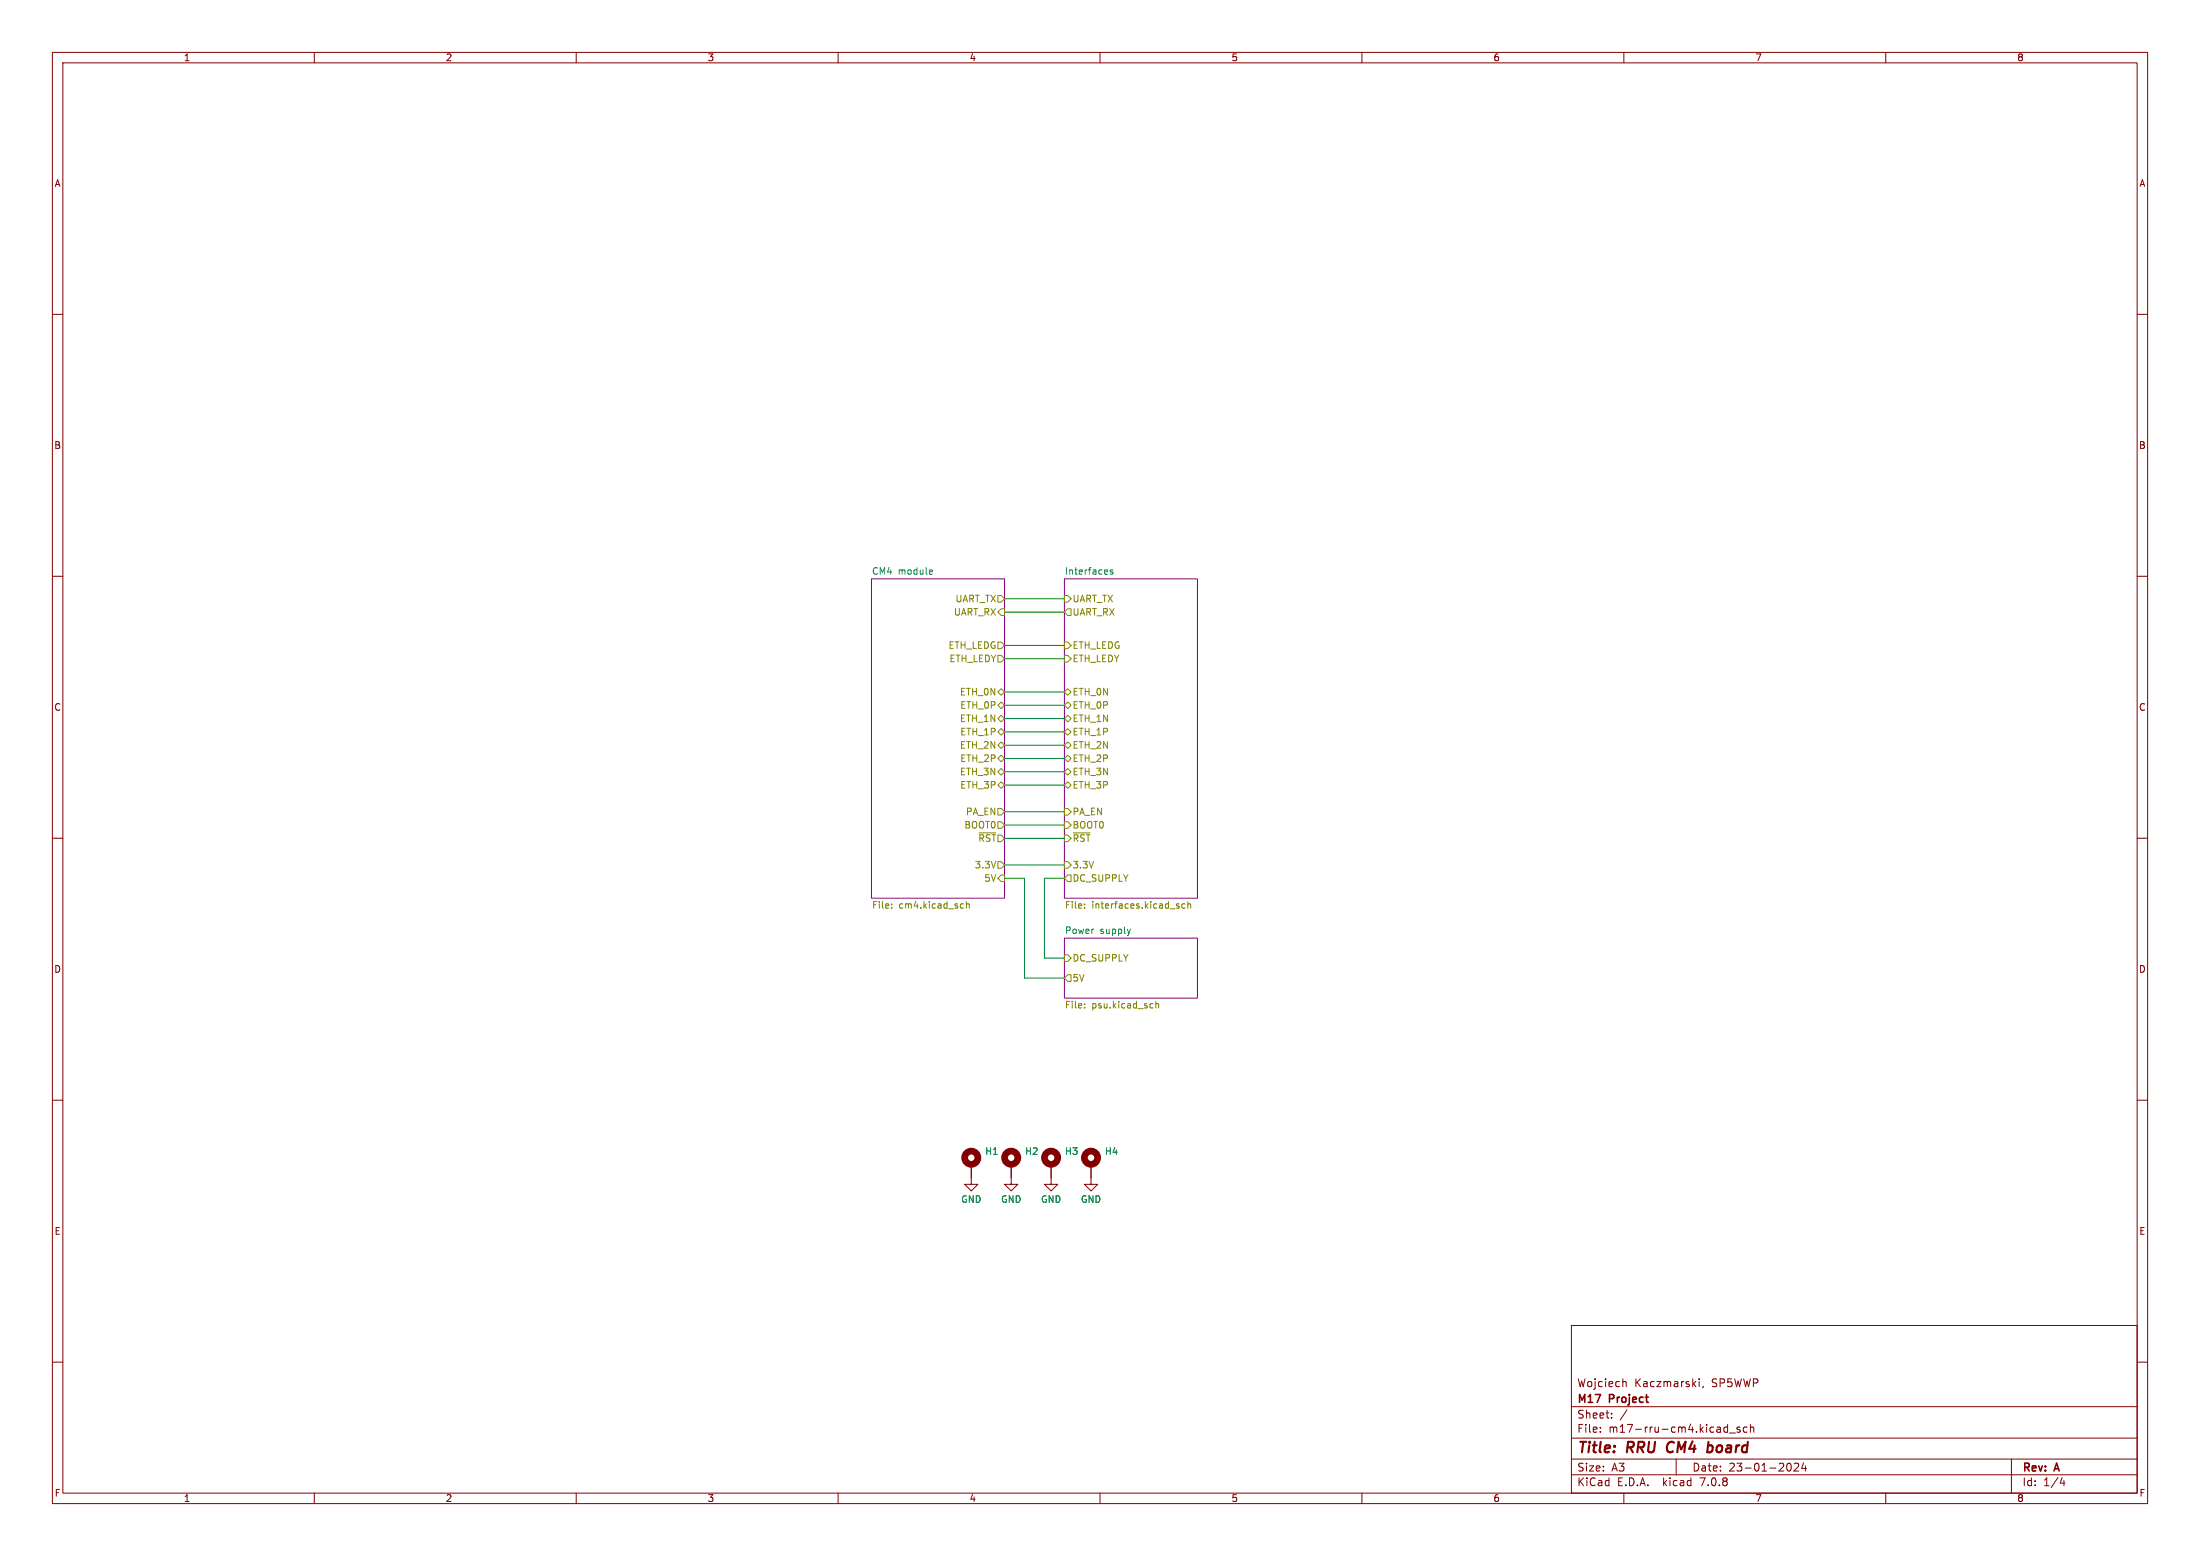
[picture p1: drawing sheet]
<svg xmlns="http://www.w3.org/2000/svg" width="420mm" height="297mm" viewBox="0 0 420 297" stroke-linecap="round" stroke-linejoin="round" font-family="sans-serif">
<g fill="none" stroke="#840000" stroke-width=".19">
<path d="M10 10h400v277h-400zM12 12h396v273h-396zM60 10v2M110 10v2M160 10v2M210 10v2M260 10v2M310 10v2M360 10v2M10 60h2M408 60h2M10 110h2"/>
<path d="M408 110h2M10 160h2M408 160h2M10 210h2M408 210h2M185.4 222.2v3.9h1.3l-1.3 1.2-1.3-1.2h1.3M193 222.2v3.9h1.3l-1.3 1.2-1.2-1.2h1.2M200.7 222.2v3.9h1.2l-1.2 1.2-1.3-1.2h1.3M208.3 222.2v3.9h1.2l-1.2 1.2-1.3-1.2h1.3M10 260h2M300 253h108v32h-108zM408 260h2"/>
<path d="M300 278.5h108M300 274.5h108M300 268.5h108M305.5 273.2v.2M305.5 272.5v.1M307.7 270.5v.2M307.7 269.8v.1M310 263.7h.2l.2 .2v.8M310.6 269.1l-1.3 1.9M320 278.5v3M324.4 263.2v.1M324.4 263.7v1"/>
<path d="M325.2 264.6l-.2 .3M329.4 272.4l.4 .1M329.8 271.9v1.5M329.8 273.3l-.4 .1M330.2 273.5h1.1M332.2 272.5l-.4-.1-.2 .2 .1 .2 .5 .2v.3h-.6M333.5 272.5l-.4-.1-.3 .3 .1 .6h.6M334.2 272.5l.2-.1 .3 .1 .1 .9M334.2 271.9v1.5M341.3 279.4l.1-.1a.8 .8 0 0 1 .6 .7 .8 .8 0 0 1-.6 .8l-.1-.1M342.5 279.4l.6-.1 .2 .1 .1 .3-1 1.1h1M344.3 279.2l-.4 1.1h1"/>
<path d="M344.7 279.8v1M384 278.5v6.5M60 285v2M110 285v2M160 285v2M210 285v2M260 285v2M300 281.5h108M310 285v2M360 285v2M393.7 282l-.4 1.1h.9M394 282.6v1"/>
</g>
<path d="M318.5 275.5a1.26 1.26 0 0 0 0 1.6M326.1 276h.7M326.2 275.2l-.3 2M326.8 277a.67 .67 0 0 1-.9 .1" fill="none" stroke="#840000" stroke-width=".4"/>
<g fill="#fff" stroke="#fff" stroke-width=".19">
<path d="M203.2 179.1h25.4v11.4h-25.4z"/>
<path d="M203.2 110.5h25.4v61h-25.4z"/>
<path d="M166.4 110.5h25.4v61h-25.4z"/>
</g>
<path d="M166.4 110.5h25.4v61h-25.4zM203.2 110.5h25.4v61h-25.4zM203.2 179.1h25.4v11.4h-25.4z" fill="none" stroke="#840084" stroke-width=".19"/>
<g fill="none" stroke="#848400" stroke-width=".19">
<path d="M190.5 113.7h.6l.7 .6-.7 .6h-.6zM191.1 116.2h.7v1.3h-.7l-.6-.7zM203.2 113.7h.6l.7 .6-.7 .6h-.6zM203.8 116.2h.7v1.3h-.7l-.6-.7zM190.5 132.1l.6-.7 .7 .7-.7 .6zM190.5 134.6l.6-.6 .7 .6-.7 .7zM190.5 137.2l.6-.7 .7 .7-.7 .6zM190.5 139.7l.6-.6 .7 .6-.7 .6zM190.5 122.6h.6l.7 .6-.7 .6h-.6zM190.5 125.1h.6l.7 .6-.7 .7h-.6zM203.2 139.7l.6-.6 .7 .6-.7 .6zM203.2 132.1l.6-.7 .7 .7-.7 .6z"/>
<path d="M203.2 134.6l.6-.6 .7 .6-.7 .7zM203.2 137.2l.6-.7 .7 .7-.7 .6zM203.2 122.6h.6l.7 .6-.7 .6h-.6zM203.2 125.1h.6l.7 .6-.7 .7h-.6zM186.9 159h3.2M190.5 156.8h.6l.7 .7-.7 .6h-.6zM190.5 154.3h.6l.7 .6-.7 .7h-.6zM190.5 142.2l.6-.6 .7 .6-.7 .7zM190.5 149.9l.6-.7 .7 .7-.7 .6zM191.1 146.7l.7 .6-.7 .7-.6-.7zM191.1 144.1l.7 .7-.7 .6-.6-.6zM203.2 154.3h.6l.7 .6-.7 .7h-.6z"/>
<path d="M203.2 159.4h.6l.7 .6-.7 .7h-.6zM203.2 156.8h.6l.7 .7-.7 .6h-.6zM203.2 142.2l.6-.6 .7 .6-.7 .7zM203.2 149.9l.6-.7 .7 .7-.7 .6zM203.8 144.1l.7 .7-.7 .6-.6-.6zM203.8 146.7l.7 .6-.7 .7-.6-.7zM204.9 159h3.2M170.2 173.2v.2M170.2 172.6v.1M183.6 172.5l.3 .1M183.9 173.3l-.3 .1M184.5 172.6l.2-.1 .3 .1v.8"/>
<path d="M184.5 172.1v1.3M190.5 164.5h.6l.7 .6-.7 .6h-.6zM191.1 167h.7v1.3h-.7l-.6-.7zM203.2 164.5h.6l.7 .6-.7 .6h-.6zM203.8 167h.7v1.3h-.7l-.6-.7zM207 172.6v.1M207 173.2v.2M224.8 172.9l.3 .1v.2l-.4 .2M224.8 172.5l.3 .1M226.2 172.6l-.3-.1-.3 .3 .1 .5h.5M226.8 172.6l.1-.1 .3 .1 .1 .8M226.8 172.1v1.3"/>
<path d="M203.2 182.2h.6l.7 .7-.7 .6h-.6zM203.8 186.1h.7v1.2h-.7l-.6-.6zM207 192.3v.1M207 191.6v.1M220.7 191.1v1.3M220.7 191.7l.1-.1h.3l.1 .8"/>
</g>
<path d="M177.6 108.8h.4v.3l-.6 .1M178 109.6h-.4M212.4 108.8h-.3l-.2 .1 .1 .2 .4 .2v.3h-.5M215.8 177.3l-.3 .9" fill="none" stroke="#008484" stroke-width=".19"/>
<g fill="none" stroke="#840000" stroke-width="1.3">
<circle cx="185.4" cy="221" r="1.27"/>
<circle cx="193" cy="221" r="1.27"/>
<circle cx="200.7" cy="221" r="1.27"/>
<circle cx="208.3" cy="221" r="1.27"/>
</g>
<g fill="none" stroke="#008400" stroke-width=".19">
<path d="M191.8 116.8h11.4M191.8 114.3h11.4M191.8 137.2h11.4M191.8 125.7h11.4M191.8 132.1h11.4M191.8 123.2h11.4M191.8 139.7h11.4M191.8 134.6h11.4M191.8 149.9h11.4M191.8 157.5h11.4M191.8 147.3h11.4M191.8 144.8h11.4"/>
<path d="M191.8 154.9h11.4M191.8 142.2h11.4M191.8 167.6h3.8v19.1h7.6M191.8 160h11.4M191.8 165.1h11.4M203.2 167.6h-3.8v15.3h3.8"/>
</g>
<g font-size="2.8" fill="#840000">
<text x="301" y="277.9">Title:</text>
<text x="310.6" y="277.9">RRU</text>
<text x="319.1" y="277.9">CM4</text>
<text x="327.6" y="277.9">board</text>
</g>
<g font-size="2.1" fill="#840000">
<text x="301" y="268.2">M17</text>
<text x="301" y="265">Wojciech</text>
<text x="307.3" y="268.2">Project</text>
<text x="312" y="265">Kaczmarski,</text>
<text x="326.8" y="265">SP5WWP</text>
<text x="301" y="273.7">File:</text>
<text x="301" y="271">Sheet:</text>
<text x="307.1" y="273.7">m17-rru-cm4.kicad_sch</text>
<text x="301" y="281.1">Size:</text>
<text x="307.6" y="281.1">A3</text>
<text x="323" y="281.1">Date:</text>
<text x="330" y="281.1">23-01-2024</text>
<text x="386" y="281.3">Rev:</text>
<text x="392.4" y="281.3">A</text>
<text x="301" y="283.9">KiCad</text>
<text x="308.7" y="283.9">E.D.A.</text>
<text x="317.6" y="283.9">kicad</text>
<text x="324.8" y="283.9">7.0.8</text>
<text x="386" y="283.9">Id:</text>
<text x="390.1" y="283.9">1/4</text>
</g>
<g font-size="1.8" fill="#840000">
<text x="35" y="11.9">1</text>
<text x="85" y="11.9">2</text>
<text x="135" y="11.9">3</text>
<text x="185" y="11.9">4</text>
<text x="235" y="11.9">5</text>
<text x="285" y="11.9">6</text>
<text x="335" y="11.9">7</text>
<text x="385" y="11.9">8</text>
<text x="10.3" y="35.9">A</text>
<text x="408.3" y="35.9">A</text>
<text x="10.3" y="85.9">B</text>
<text x="408.2" y="85.9">B</text>
<text x="10.3" y="135.9">C</text>
<text x="408.2" y="135.9">C</text>
<text x="10.3" y="185.9">D</text>
<text x="408.2" y="185.9">D</text>
<text x="10.3" y="235.9">E</text>
<text x="408.3" y="235.9">E</text>
<text x="10.3" y="285.9">F</text>
<text x="35" y="286.9">1</text>
<text x="85" y="286.9">2</text>
<text x="135" y="286.9">3</text>
<text x="185" y="286.9">4</text>
<text x="235" y="286.9">5</text>
<text x="285" y="286.9">6</text>
<text x="335" y="286.9">7</text>
<text x="385" y="286.9">8</text>
<text x="408.3" y="285.9">F</text>
</g>
<g font-size="1.8" fill="#008484">
<text x="166.4" y="109.8">CM4</text>
<text x="171.5" y="109.8">module</text>
<text x="203.2" y="109.8">Interfaces</text>
<text x="203.2" y="178.4">Power</text>
<text x="210" y="178.4">supply</text>
<text x="188" y="220.6">H1</text>
<text x="195.6" y="220.6">H2</text>
<text x="203.2" y="220.6">H3</text>
<text x="210.8" y="220.6">H4</text>
<text x="183.4" y="229.8">GND</text>
<text x="191" y="229.8">GND</text>
<text x="198.6" y="229.8">GND</text>
<text x="206.2" y="229.8">GND</text>
</g>
<g font-size="1.8" fill="#848400">
<text x="182" y="117.7">UART_RX</text>
<text x="182.3" y="115.2">UART_TX</text>
<text x="204.7" y="115.2">UART_TX</text>
<text x="204.7" y="117.7">UART_RX</text>
<text x="181" y="124.1">ETH_LEDG</text>
<text x="204.7" y="124.1">ETH_LEDG</text>
<text x="181.2" y="126.6">ETH_LEDY</text>
<text x="204.7" y="126.6">ETH_LEDY</text>
<text x="183.2" y="132.9">ETH_0N</text>
<text x="183.2" y="135.5">ETH_0P</text>
<text x="204.7" y="132.9">ETH_0N</text>
<text x="204.7" y="135.5">ETH_0P</text>
<text x="183.2" y="138">ETH_1N</text>
<text x="183.2" y="143.1">ETH_2N</text>
<text x="183.2" y="140.6">ETH_1P</text>
<text x="204.7" y="143.1">ETH_2N</text>
<text x="204.7" y="140.6">ETH_1P</text>
<text x="204.7" y="138">ETH_1N</text>
<text x="183.2" y="148.2">ETH_3N</text>
<text x="183.2" y="145.6">ETH_2P</text>
<text x="204.7" y="145.6">ETH_2P</text>
<text x="204.7" y="148.2">ETH_3N</text>
<text x="183.2" y="150.7">ETH_3P</text>
<text x="184.3" y="155.8">PA_EN</text>
<text x="204.7" y="155.8">PA_EN</text>
<text x="204.7" y="150.7">ETH_3P</text>
<text x="184" y="158.3">BOOT0</text>
<text x="186.7" y="160.9">~{RST}</text>
<text x="204.7" y="160.9">~{RST}</text>
<text x="204.7" y="158.3">BOOT0</text>
<text x="186" y="166">3.3V</text>
<text x="204.7" y="166">3.3V</text>
<text x="166.4" y="173.8">File:</text>
<text x="171.6" y="173.8">cm4.kicad_sch</text>
<text x="187.8" y="168.5">5V</text>
<text x="203.2" y="173.8">File:</text>
<text x="204.7" y="168.5">DC_SUPPLY</text>
<text x="208.4" y="173.8">interfaces.kicad_sch</text>
<text x="204.7" y="183.7">DC_SUPPLY</text>
<text x="204.7" y="187.6">5V</text>
<text x="203.2" y="192.8">File:</text>
<text x="208.4" y="192.8">psu.kicad_sch</text>
</g>
</svg>
